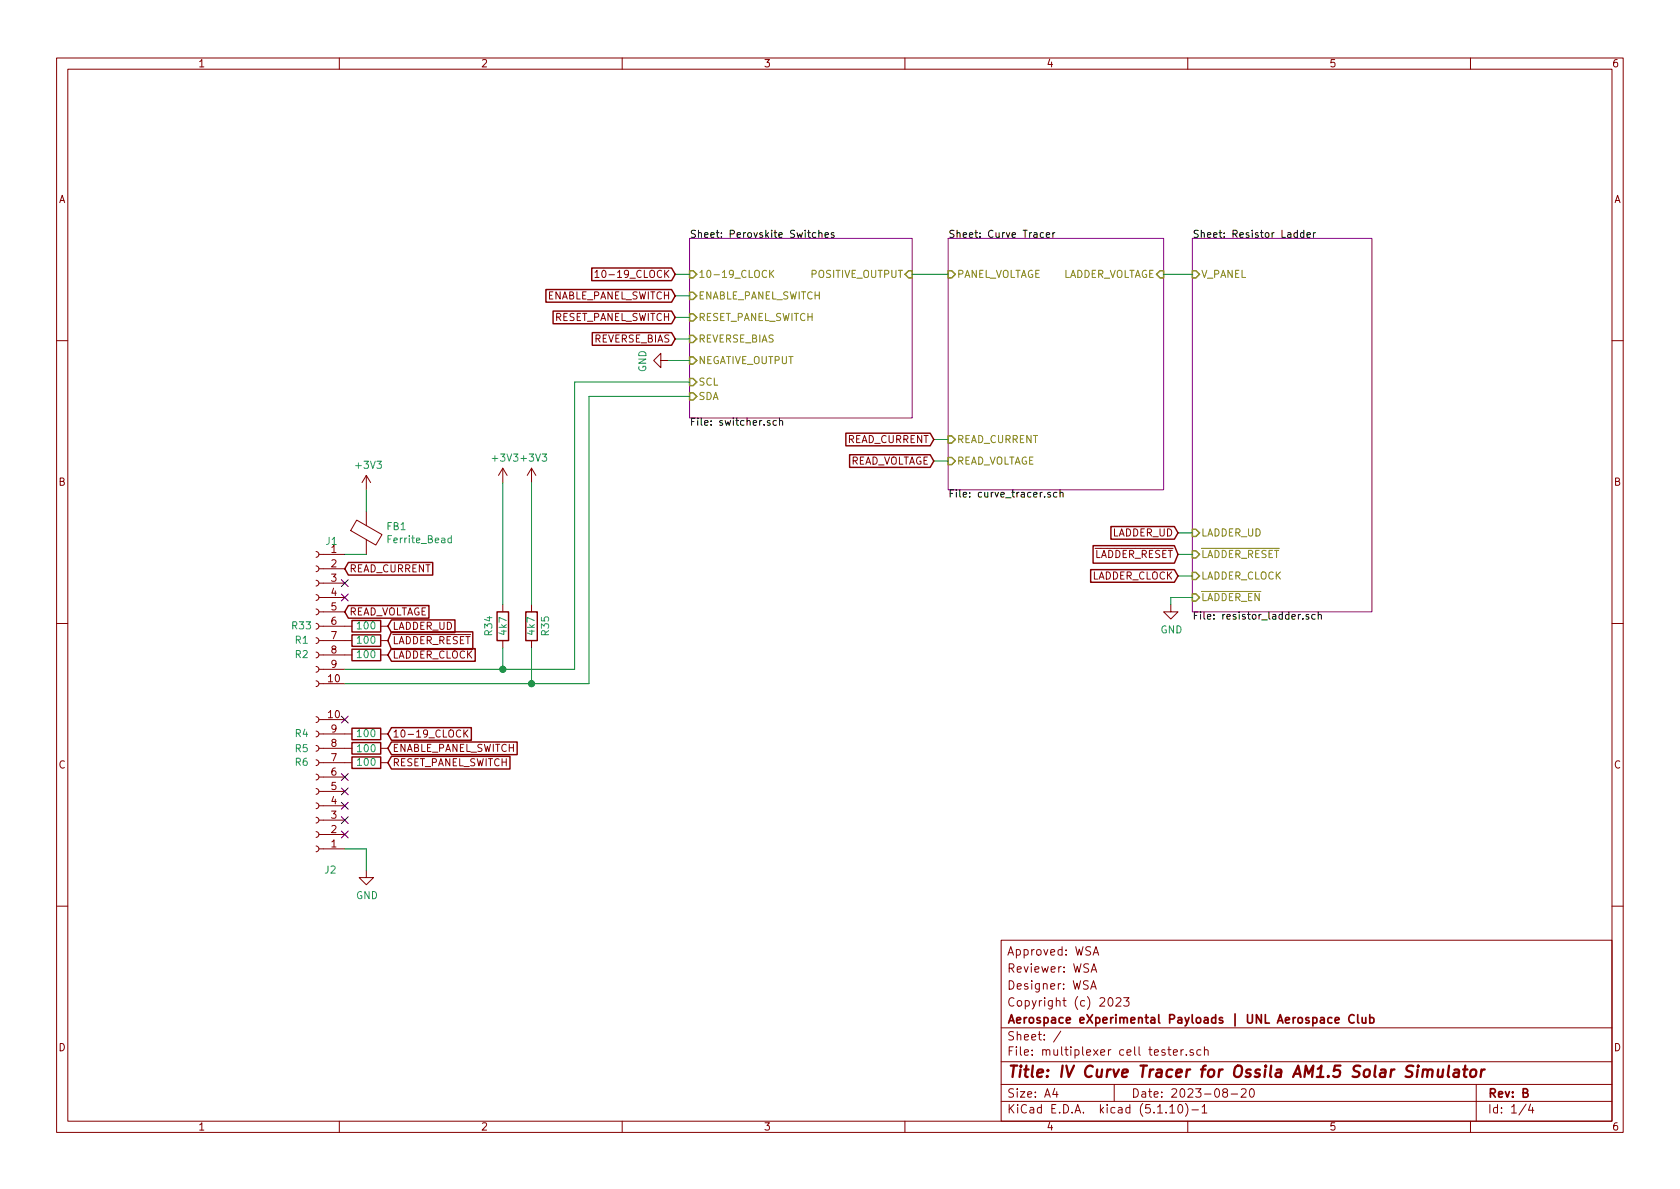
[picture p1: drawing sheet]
EESchema Schematic File Version 4
EELAYER 30 0
EELAYER END
$Descr A4 11693 8268
encoding utf-8
Sheet 1 4
Title "IV Curve Tracer for Ossila AM1.5 Solar Simulator"
Date "2023-08-20"
Rev "B"
Comp "Aerospace eXperimental Payloads | UNL Aerospace Club"
Comment1 "Copyright (c) 2023"
Comment2 "Designer: WSA"
Comment3 "Reviewer: WSA"
Comment4 "Approved: WSA"
$EndDescr
$Sheet
S 4800 1650 1550 1250
U 648F7944
F0 "Perovskite Switches" 50
F1 "switcher.sch" 50
F2 "POSITIVE_OUTPUT" I R 6350 1900 50 
F3 "NEGATIVE_OUTPUT" I L 4800 2500 50 
F4 "10-19_CLOCK" I L 4800 1900 50 
F5 "ENABLE_PANEL_SWITCH" I L 4800 2050 50 
F6 "RESET_PANEL_SWITCH" I L 4800 2200 50 
F7 "REVERSE_BIAS" I L 4800 2350 50 
F8 "SDA" I L 4800 2750 50 
F9 "SCL" I L 4800 2650 50 
$EndSheet
$Sheet
S 8300 1650 1250 2600
U 64946EEA
F0 "Resistor Ladder" 50
F1 "resistor_ladder.sch" 50
F2 "V_PANEL" I L 8300 1900 50 
F3 "~LADDER_EN" I L 8300 4150 50 
F4 "LADDER_CLOCK" I L 8300 4000 50 
F5 "~LADDER_RESET" I L 8300 3850 50 
F6 "LADDER_UD" I L 8300 3700 50 
$EndSheet
$Comp
L Device:R R?
U 1 1
P 2550 5100
AR Path="/6313FC31/64966A3F" Ref="R?"  Part="1" 
AR Path="/64966A3F" Ref="R4"  Part="1" 
AR Path="/648F7944/64966A3F" Ref="R?"  Part="1" 
F 0 "R4" V 2550 5550 50  0000 C CNN
F 1 "100" V 2550 5100 50  0000 C CNN
F 2 "Resistor_SMD:R_0603_1608Metric" V 2480 5100 50  0001 C CNN
F 3 "~" H 2550 5100 50  0001 C CNN
	1    2550 5100
	0    -1   -1   0   
$EndComp
$Comp
L Device:R R?
U 1 1
P 2550 5300
AR Path="/6313FC31/64966A45" Ref="R?"  Part="1" 
AR Path="/64966A45" Ref="R6"  Part="1" 
AR Path="/648F7944/64966A45" Ref="R?"  Part="1" 
F 0 "R6" V 2550 4850 50  0000 C CNN
F 1 "100" V 2550 5300 50  0000 C CNN
F 2 "Resistor_SMD:R_0603_1608Metric" V 2480 5300 50  0001 C CNN
F 3 "~" H 2550 5300 50  0001 C CNN
	1    2550 5300
	0    1    -1   0   
$EndComp
$Comp
L Device:Ferrite_Bead FB?
U 1 1
P 2550 3700
AR Path="/648F7944/64966A51" Ref="FB?"  Part="1" 
AR Path="/64966A51" Ref="FB1"  Part="1" 
F 0 "FB1" H 2687 3746 50  0000 L CNN
F 1 "Ferrite_Bead" H 2687 3655 50  0000 L CNN
F 2 "Inductor_SMD:L_0603_1608Metric" V 2480 3700 50  0001 C CNN
F 3 "~" H 2550 3700 50  0001 C CNN
	1    2550 3700
	1    0    0    -1  
$EndComp
Text GLabel 2700 5100 2    50   Input ~ 0
10-19_CLOCK
Text GLabel 2700 5200 2    50   Input ~ 0
ENABLE_PANEL_SWITCH
Wire Wire Line
	2550 3550 2550 3400
Wire Wire Line
	2400 3850 2550 3850
Wire Wire Line
	2550 5900 2550 6050
Wire Wire Line
	2400 5900 2550 5900
$Comp
L power:+3V3 #PWR?
U 1 1
P 2550 3400
AR Path="/6313FC31/64966A5F" Ref="#PWR?"  Part="1" 
AR Path="/64966A5F" Ref="#PWR0101"  Part="1" 
AR Path="/648F7944/64966A5F" Ref="#PWR?"  Part="1" 
F 0 "#PWR0101" H 2550 3250 50  0001 C CNN
F 1 "+3V3" H 2565 3573 50  0000 C CNN
F 2 "" H 2550 3400 50  0001 C CNN
F 3 "" H 2550 3400 50  0001 C CNN
	1    2550 3400
	1    0    0    -1  
$EndComp
$Comp
L power:GND #PWR?
U 1 1
P 2550 6050
AR Path="/6313FC31/64966A65" Ref="#PWR?"  Part="1" 
AR Path="/64966A65" Ref="#PWR0102"  Part="1" 
AR Path="/648F7944/64966A65" Ref="#PWR?"  Part="1" 
F 0 "#PWR0102" H 2550 5800 50  0001 C CNN
F 1 "GND" H 2555 5877 50  0000 C CNN
F 2 "" H 2550 6050 50  0001 C CNN
F 3 "" H 2550 6050 50  0001 C CNN
	1    2550 6050
	1    0    0    -1  
$EndComp
$Comp
L Connector:Conn_01x10_Female J?
U 1 1
P 2200 4250
AR Path="/648F7944/64966A71" Ref="J?"  Part="1" 
AR Path="/64966A71" Ref="J1"  Part="1" 
F 0 "J1" H 2092 4743 50  0000 C CNN
F 1 "Conn_01x10_Female" H 2092 3616 50  0001 C CNN
F 2 "Connector_PinHeader_2.54mm:PinHeader_1x10_P2.54mm_Vertical" H 2200 4250 50  0001 C CNN
F 3 "~" H 2200 4250 50  0001 C CNN
	1    2200 4250
	-1   0    0    -1  
$EndComp
$Comp
L Device:R R?
U 1 1
P 2550 5200
AR Path="/6313FC31/64966A86" Ref="R?"  Part="1" 
AR Path="/64966A86" Ref="R5"  Part="1" 
AR Path="/648F7944/64966A86" Ref="R?"  Part="1" 
F 0 "R5" V 2550 4750 50  0000 C CNN
F 1 "100" V 2550 5200 50  0000 C CNN
F 2 "Resistor_SMD:R_0603_1608Metric" V 2480 5200 50  0001 C CNN
F 3 "~" H 2550 5200 50  0001 C CNN
	1    2550 5200
	0    1    1    0   
$EndComp
Wire Wire Line
	8100 1900 8300 1900
Wire Wire Line
	6600 1900 6350 1900
Text GLabel 4700 2050 0    50   Input ~ 0
ENABLE_PANEL_SWITCH
Text GLabel 4700 1900 0    50   Input ~ 0
10-19_CLOCK
Text GLabel 2700 5300 2    50   Input ~ 0
RESET_PANEL_SWITCH
Text GLabel 4700 2200 0    50   Input ~ 0
RESET_PANEL_SWITCH
Text GLabel 4700 2350 0    50   Input ~ 0
REVERSE_BIAS
$Comp
L power:GND #PWR?
U 1 1
P 4650 2500
AR Path="/6313FC31/64A640C4" Ref="#PWR?"  Part="1" 
AR Path="/64A640C4" Ref="#PWR0103"  Part="1" 
AR Path="/648F7944/64A640C4" Ref="#PWR?"  Part="1" 
F 0 "#PWR0103" H 4650 2250 50  0001 C CNN
F 1 "GND" H 4655 2327 50  0000 C CNN
F 2 "" H 4650 2500 50  0001 C CNN
F 3 "" H 4650 2500 50  0001 C CNN
	1    4650 2500
	0    1    1    0   
$EndComp
Wire Wire Line
	4700 2350 4800 2350
Wire Wire Line
	4800 2200 4700 2200
Wire Wire Line
	4700 2050 4800 2050
Wire Wire Line
	4800 1900 4700 1900
Text GLabel 6500 3050 0    50   Input ~ 0
READ_CURRENT
Text GLabel 6500 3200 0    50   Input ~ 0
READ_VOLTAGE
Text GLabel 8200 3850 0    50   Input ~ 0
~LADDER_RESET
Text GLabel 8200 4000 0    50   Input ~ 0
LADDER_CLOCK
Wire Wire Line
	6500 3050 6600 3050
Wire Wire Line
	6600 3200 6500 3200
Wire Wire Line
	8300 3850 8200 3850
Text GLabel 2400 3950 2    50   Input ~ 0
READ_CURRENT
Text GLabel 2400 4250 2    50   Input ~ 0
READ_VOLTAGE
Text GLabel 2700 4450 2    50   Input ~ 0
~LADDER_RESET
Text GLabel 2700 4550 2    50   Input ~ 0
LADDER_CLOCK
$Comp
L power:GND #PWR?
U 1 1
P 8150 4200
AR Path="/6313FC31/64B78CD3" Ref="#PWR?"  Part="1" 
AR Path="/64B78CD3" Ref="#PWR0104"  Part="1" 
AR Path="/648F7944/64B78CD3" Ref="#PWR?"  Part="1" 
F 0 "#PWR0104" H 8150 3950 50  0001 C CNN
F 1 "GND" H 8155 4027 50  0000 C CNN
F 2 "" H 8150 4200 50  0001 C CNN
F 3 "" H 8150 4200 50  0001 C CNN
	1    8150 4200
	1    0    0    -1  
$EndComp
Wire Wire Line
	8150 4150 8150 4200
Wire Wire Line
	8150 4150 8300 4150
$Comp
L Device:R R?
U 1 1
P 2550 4450
AR Path="/6313FC31/64B7F6B2" Ref="R?"  Part="1" 
AR Path="/64B7F6B2" Ref="R1"  Part="1" 
AR Path="/648F7944/64B7F6B2" Ref="R?"  Part="1" 
F 0 "R1" V 2550 4900 50  0000 C CNN
F 1 "100" V 2550 4450 50  0000 C CNN
F 2 "Resistor_SMD:R_0603_1608Metric" V 2480 4450 50  0001 C CNN
F 3 "~" H 2550 4450 50  0001 C CNN
	1    2550 4450
	0    -1   -1   0   
$EndComp
$Comp
L Device:R R?
U 1 1
P 2550 4550
AR Path="/6313FC31/64B8035D" Ref="R?"  Part="1" 
AR Path="/64B8035D" Ref="R2"  Part="1" 
AR Path="/648F7944/64B8035D" Ref="R?"  Part="1" 
F 0 "R2" V 2550 5000 50  0000 C CNN
F 1 "100" V 2550 4550 50  0000 C CNN
F 2 "Resistor_SMD:R_0603_1608Metric" V 2480 4550 50  0001 C CNN
F 3 "~" H 2550 4550 50  0001 C CNN
	1    2550 4550
	0    -1   -1   0   
$EndComp
$Comp
L Connector:Conn_01x10_Female J?
U 1 1
P 2200 5500
AR Path="/648F7944/64966A6B" Ref="J?"  Part="1" 
AR Path="/64966A6B" Ref="J2"  Part="1" 
F 0 "J2" H 2100 6050 50  0000 C CNN
F 1 "Conn_01x10_Female" H 2092 4866 50  0001 C CNN
F 2 "Connector_PinHeader_2.54mm:PinHeader_1x10_P2.54mm_Vertical" H 2200 5500 50  0001 C CNN
F 3 "~" H 2200 5500 50  0001 C CNN
	1    2200 5500
	-1   0    0    1   
$EndComp
Text GLabel 8200 3700 0    50   Input ~ 0
LADDER_UD
Wire Wire Line
	8200 3700 8300 3700
Wire Wire Line
	8200 4000 8300 4000
Text GLabel 2700 4350 2    50   Input ~ 0
LADDER_UD
$Comp
L Device:R R?
U 1 1
P 2550 4350
AR Path="/6313FC31/65405492" Ref="R?"  Part="1" 
AR Path="/65405492" Ref="R33"  Part="1" 
AR Path="/648F7944/65405492" Ref="R?"  Part="1" 
F 0 "R33" V 2550 4800 50  0000 C CNN
F 1 "100" V 2550 4350 50  0000 C CNN
F 2 "Resistor_SMD:R_0603_1608Metric" V 2480 4350 50  0001 C CNN
F 3 "~" H 2550 4350 50  0001 C CNN
	1    2550 4350
	0    -1   -1   0   
$EndComp
$Comp
L Device:R R?
U 1 1
P 3500 4350
AR Path="/6313FC31/65406F8F" Ref="R?"  Part="1" 
AR Path="/65406F8F" Ref="R34"  Part="1" 
AR Path="/648F7944/65406F8F" Ref="R?"  Part="1" 
F 0 "R34" V 3400 4350 50  0000 C CNN
F 1 "4k7" V 3500 4350 50  0000 C CNN
F 2 "Resistor_SMD:R_0603_1608Metric" V 3430 4350 50  0001 C CNN
F 3 "~" H 3500 4350 50  0001 C CNN
	1    3500 4350
	1    0    0    -1  
$EndComp
$Comp
L Device:R R?
U 1 1
P 3700 4350
AR Path="/6313FC31/65407830" Ref="R?"  Part="1" 
AR Path="/65407830" Ref="R35"  Part="1" 
AR Path="/648F7944/65407830" Ref="R?"  Part="1" 
F 0 "R35" V 3600 4350 50  0000 C CNN
F 1 "4k7" V 3700 4350 50  0000 C CNN
F 2 "Resistor_SMD:R_0603_1608Metric" V 3630 4350 50  0001 C CNN
F 3 "~" H 3700 4350 50  0001 C CNN
	1    3700 4350
	-1   0    0    -1  
$EndComp
Wire Wire Line
	2400 4650 3500 4650
Wire Wire Line
	3500 4650 3500 4500
Wire Wire Line
	3700 4500 3700 4750
Connection ~ 3500 4650
$Comp
L power:+3V3 #PWR?
U 1 1
P 3500 3350
AR Path="/6313FC31/65409252" Ref="#PWR?"  Part="1" 
AR Path="/65409252" Ref="#PWR0105"  Part="1" 
AR Path="/648F7944/65409252" Ref="#PWR?"  Part="1" 
F 0 "#PWR0105" H 3500 3200 50  0001 C CNN
F 1 "+3V3" H 3515 3523 50  0000 C CNN
F 2 "" H 3500 3350 50  0001 C CNN
F 3 "" H 3500 3350 50  0001 C CNN
	1    3500 3350
	1    0    0    -1  
$EndComp
$Comp
L power:+3V3 #PWR?
U 1 1
P 3700 3350
AR Path="/6313FC31/6540991E" Ref="#PWR?"  Part="1" 
AR Path="/6540991E" Ref="#PWR0106"  Part="1" 
AR Path="/648F7944/6540991E" Ref="#PWR?"  Part="1" 
F 0 "#PWR0106" H 3700 3200 50  0001 C CNN
F 1 "+3V3" H 3715 3523 50  0000 C CNN
F 2 "" H 3700 3350 50  0001 C CNN
F 3 "" H 3700 3350 50  0001 C CNN
	1    3700 3350
	1    0    0    -1  
$EndComp
Wire Wire Line
	3500 3350 3500 4200
Connection ~ 3700 4750
Wire Wire Line
	2400 4750 3700 4750
Wire Wire Line
	3700 4200 3700 3350
NoConn ~ 2400 4050
NoConn ~ 2400 4150
NoConn ~ 2400 5800
NoConn ~ 2400 5700
NoConn ~ 2400 5600
NoConn ~ 2400 5500
$Sheet
S 6600 1650 1500 1750
U 64A4749F
F0 "Curve Tracer" 50
F1 "curve_tracer.sch" 50
F2 "PANEL_VOLTAGE" I L 6600 1900 50 
F3 "LADDER_VOLTAGE" I R 8100 1900 50 
F4 "READ_CURRENT" I L 6600 3050 50 
F5 "READ_VOLTAGE" I L 6600 3200 50 
$EndSheet
Wire Wire Line
	4650 2500 4800 2500
Wire Wire Line
	4000 4650 4000 2650
Wire Wire Line
	4000 2650 4800 2650
Wire Wire Line
	3500 4650 4000 4650
Wire Wire Line
	4100 4750 4100 2750
Wire Wire Line
	4100 2750 4800 2750
Wire Wire Line
	3700 4750 4100 4750
NoConn ~ 2400 5000
NoConn ~ 2400 5400
$EndSCHEMATC
